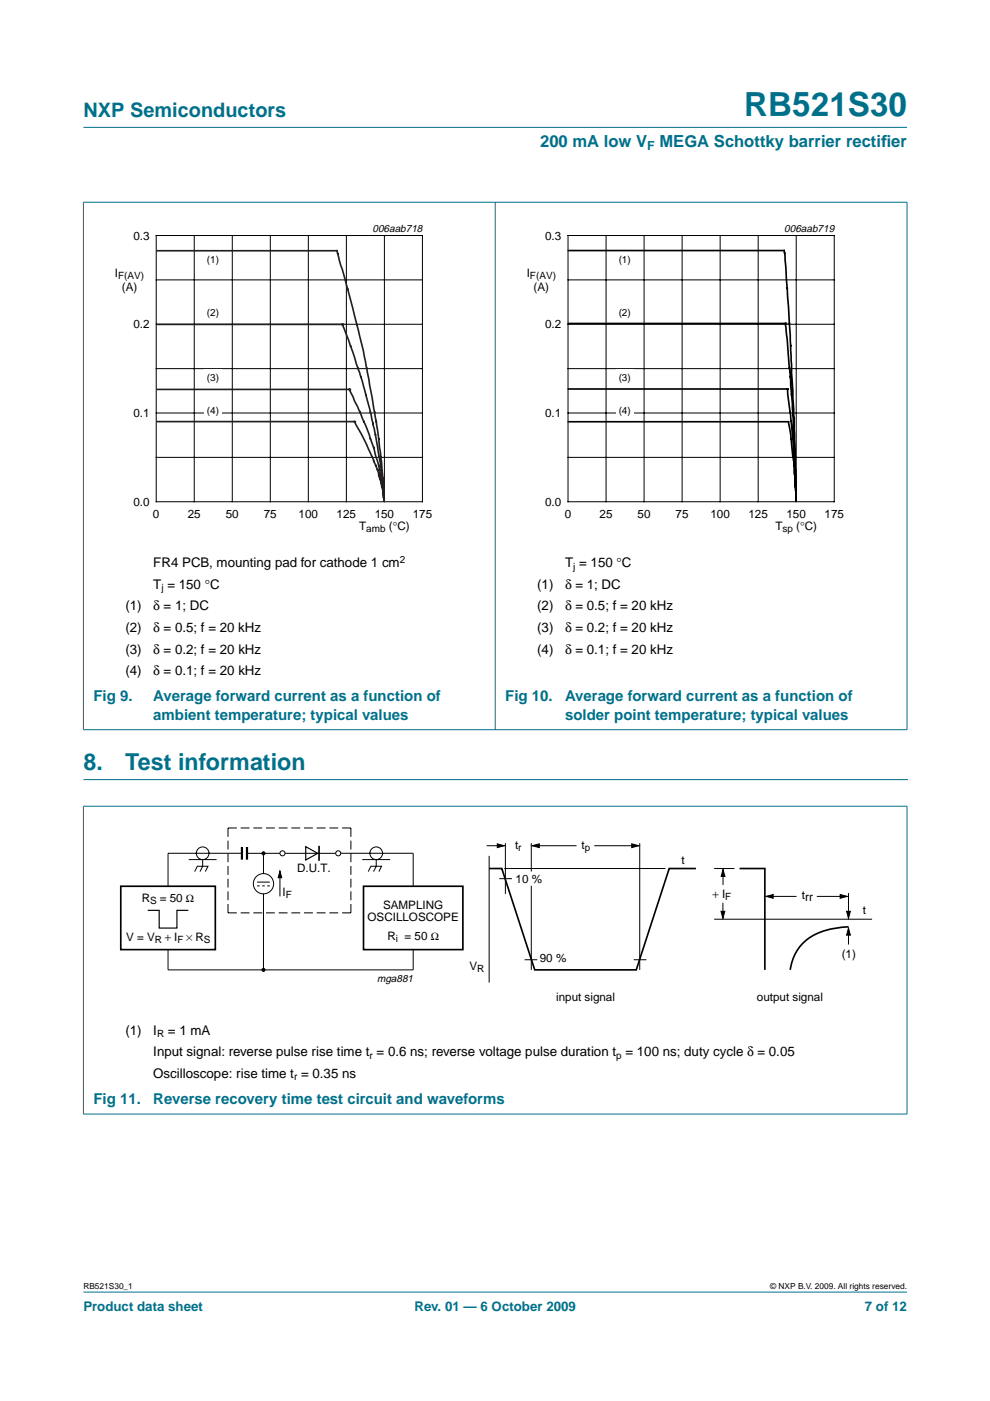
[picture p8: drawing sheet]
<svg xmlns="http://www.w3.org/2000/svg" width="210mm" height="297mm" viewBox="0 0 210 297" stroke-linecap="round" stroke-linejoin="round" font-family="sans-serif">
<g fill="#00708a" stroke="#00708a" stroke-width=".21">
<path d="M17.7 273.9h174.6z"/>
<path d="M17.7 27h174.6z"/>
<path d="M17.7 42.9v111.8z"/>
<path d="M105 42.8v112z"/>
<path d="M192.3 42.9v111.8z"/>
<path d="M17.6 42.9h174.8z"/>
<path d="M17.6 154.7h174.8z"/>
</g>
<path d="M17.7 165.3h174.7" fill="none" stroke="#00708a" stroke-width=".21"/>
<path d="M33.1 49.9h56.5v56.5h-56.5zM33.1 59.3h56.5M41.2 49.9v56.5M49.2 49.9v56.5M57.3 49.9v56.5M65.4 49.9v56.5M73.4 49.9v56.5M81.5 49.9v56.5M33.1 68.8h56.5M33.1 78.2h56.5M33.1 87.6h56.5M33.1 97h56.5" fill="none" stroke="#000" stroke-width=".21"/>
<path d="M20.4 47.1h81.9v66.3h-81.9z" fill="none" stroke="#fff" stroke-width=".21"/>
<g fill="#fff">
<path d="M43.2 53.4h3.9v3.7h-3.9z"/>
<path d="M43.2 64.5h3.9v3.7h-3.9z"/>
<path d="M43.2 78.3h3.9v3.7h-3.9z"/>
<path d="M43.2 85.3h3.9v3.7h-3.9z"/>
</g>
<path d="M33.3 53.2h38.1l3.4 12a220.4 220.4 0 0 1 6.4 36.7l.2 3.9M33.3 68.8h39.3M72.6 68.8l.1 .4a125.9 125.9 0 0 1 8.7 36.5v.5M72.6 68.8h.1M33.3 82.6h40.8M33.3 89.4h41.8M74.1 82.6a103.6 103.6 0 0 1 5.2 12.6l1 3.5 .8 3.9 .3 3.6M74.1 82.6h.1M75.1 89.4a59.7 59.7 0 0 1 4.1 8v.4a25.5 25.5 0 0 1 2.2 8.4M75.1 89.4h.1" fill="none" stroke="#231f20" stroke-width=".35"/>
<path d="M120.4 49.9h56.5v56.5h-56.5zM120.4 59.3h56.5M128.5 49.9v56.5M136.6 49.9v56.5M144.6 49.9v56.5M152.7 49.9v56.5M160.8 49.9v56.5M168.8 49.9v56.5M120.4 68.8h56.5M120.4 78.2h56.5M120.4 87.6h56.5M120.4 97h56.5" fill="none" stroke="#000" stroke-width=".21"/>
<path d="M107.7 47.1h81.9v66.3h-81.9z" fill="none" stroke="#fff" stroke-width=".21"/>
<g fill="#fff">
<path d="M130.6 53.4h3.8v3.7h-3.8z"/>
<path d="M130.6 64.5h3.8v3.7h-3.8z"/>
<path d="M130.6 78.3h3.8v3.7h-3.8z"/>
<path d="M130.6 85.3h3.8v3.7h-3.8z"/>
</g>
<g fill="none" stroke="#000" stroke-width=".35">
<path d="M120.5 53.1h45.8l1.3 18 .8 17.4 .3 17.7M120.5 68.6h46M166.5 68.6l1.5 17 .6 10.8 .1 9.8M166.5 68.6h.1M120.5 89.4h46.7l.1 .7a149.8 149.8 0 0 1 1.4 14.1v2M120.5 82.5h46.4M166.9 82.5l.7 5.6a224.6 224.6 0 0 1 1.1 18.1M166.9 82.5h.1M67.6 179.5v2.8M25.6 187.9h20.1v13.4h-20.1zM77.1 187.9h21v13.4h-21zM103.7 184.1h2.7l7 21.5h21.5l7-21.5h5.7"/>
<path d="M156.8 184.1h5.4v21.5M179.9 196.5a13.8 13.8 0 0 0-9.9 3.7 9.9 9.9 0 0 0-2.5 5.4"/>
</g>
<g fill="#00708a" stroke="#00708a" stroke-width=".21">
<path d="M17.7 171v65.2z"/>
<path d="M192.3 171v65.2z"/>
<path d="M17.6 170.9h174.8z"/>
<path d="M17.6 236.2h174.8z"/>
</g>
<g fill="none" stroke="#000" stroke-width=".21">
<path d="M48.3 178.2v1.9M50.2 175.5h-1.9v1.9M51 175.5h1.9M53.7 175.5h1.9M56.4 175.5h1.9M59.1 175.5h1.9M61.8 175.5h1.9M64.5 175.5h1.8M67.1 175.5h1.9M69.8 175.5h1.9M72.5 175.5h1.9v1.9M74.4 178.2v1.9"/>
<path d="M103.2 179.3h3.7M107.2 178.8v10.7M112.6 178.8v6M112.8 179.3h9.4M126 179.3h9.4M135.6 178.8v26.8M40 182.3h5.9M41.3 184.8l.5-1.1h2.3l-.6 1.1M43 182.3v1.4l-.6 1.1M48.3 180.9v1.9M48.3 183.6v1.9M48.3 186.3v1.9"/>
<path d="M48.3 189v1.9M48.3 191.7v1.8h1.9M51 193.5h1.9M51.3 180.9h-15.7v7M52.4 180.9h7M53.7 193.5h1.9M54.5 187h2.7M54.5 187.8h.6M55.6 187.8h.5M55.9 180.9v4.3M55.9 189.5v16.1M56.4 193.5h1.9"/>
<path d="M56.7 187.8h.5M59.1 193.5h1.9M59.4 184.7v5.4M60.4 180.9h10.8M61.8 193.5h1.9M64.5 193.5h1.8M67.1 193.5h1.9M69.8 193.5h1.9M72.2 180.9h15.4v7M74.4 180.9v1.9M74.4 183.6v1.9M74.4 186.3v1.9"/>
<path d="M74.4 189v1.9M74.4 191.7v1.8h-1.9M76.8 182.3h5.9M78.1 184.8l.5-1.1h2.3l-.6 1.1M79.8 182.3v1.4l-.6 1.1M103.7 181.5v26.8M105.9 186.3h2.6M106.9 184.1h34.2M112.6 187.8v17.8M151.4 194.9h33.5M151.4 184.1h4.3M153.3 191.4v3.3"/>
<path d="M153.3 184.3v3.3M162.4 190.1h6.5M173.2 190.1h6.4M179.9 189.3v5.4M179.9 196.8v3.5M35.6 201.3v4.3h52v-4.3M111.2 203.5h2.7M134.4 203.5h2.7"/>
<circle cx="43" cy="180.9" r="1.34"/>
<circle cx="55.9" cy="187.4" r="2.15"/>
<circle cx="59.9" cy="180.9" r=".54"/>
<circle cx="71.7" cy="180.9" r=".54"/>
<circle cx="79.8" cy="180.9" r="1.34"/>
</g>
<g fill="#000" stroke="#000" stroke-width=".21">
<path d="M105.4 178.9l1.5 .4-1.5 .4zM112.8 179.3l1.5-.4v.8zM133.9 178.9l1.5 .4-1.5 .4zM59.4 184.7l.3 1.4h-.7zM153.3 184.3l.4 1.5h-.8zM152.9 193.2h.8l-.4 1.5zM162.4 190.1l1.5-.4v.8zM178.1 189.7l1.5 .4-1.5 .4zM179.9 196.8l.4 1.5h-.8zM179.5 193.2h.8l-.4 1.5z"/>
<circle cx="55.9" cy="180.9" r=".32"/>
<circle cx="55.9" cy="205.6" r=".32"/>
</g>
<path d="M64.8 179.5l2.6 1.4-2.6 1.4zM31.3 193h2.5v3.8h3.7v-3.8h2.4" fill="none" stroke="#000" stroke-width=".25"/>
<path d="M51.3 179.6v2.7M52.4 179.6v2.7" fill="none" stroke="#000" stroke-width=".47"/>
<text font-size="7.1" fill="#00708a" x="157.8" y="24.7">RB521S30</text>
<g font-size="4.9" fill="#00708a">
<text x="17.7" y="163.3">8.</text>
<text x="26.5" y="163.3">Test information</text>
</g>
<text font-size="4.2" fill="#00708a" x="17.7" y="24.9">NXP Semiconductors</text>
<g font-size="3.5" fill="#00708a">
<text x="114.5" y="31.1">200 mA low V</text>
<text x="139.8" y="31.1">MEGA Schottky barrier rectif</text>
<text x="186.8" y="31.1">ier</text>
</g>
<g font-size="3.2" fill="#00708a">
<text x="19.8" y="148.7">Fig 9.</text>
<text x="32.5" y="148.7">Average forward current as a function of</text>
<text x="107.1" y="148.7">Fig 10.</text>
<text x="119.8" y="148.7">Average forward current as a function of</text>
<text x="32.5" y="152.6">ambient temperature; typical values</text>
<text x="119.8" y="152.6">solder point temperature; typical values</text>
<text x="19.8" y="234.1">Fig 11.</text>
<text x="32.5" y="234.1">Reverse recovery time test circuit and waveforms</text>
</g>
<g font-size="2.8">
<text x="32.5" y="120.3">FR4 PCB, mounting pad for cathode 1 cm</text>
<text x="32.5" y="124.8">T = 150 °C</text>
<text x="113.9" y="124.8">(1)</text>
<text x="119.8" y="124.8">δ = 1; DC</text>
<text x="119.8" y="120.3">T = 150 °C</text>
<text x="26.6" y="129.4">(1)</text>
<text x="32.5" y="129.4">δ = 1; DC</text>
<text x="113.9" y="129.4">(2)</text>
<text x="119.8" y="129.4">δ = 0.5; f = 20 kHz</text>
<text x="26.6" y="134">(2)</text>
<text x="32.5" y="134">δ = 0.5; f = 20 kHz</text>
<text x="113.9" y="134">(3)</text>
<text x="119.8" y="134">δ = 0.2; f = 20 kHz</text>
<text x="26.6" y="138.6">(3)</text>
<text x="26.6" y="143.2">(4)</text>
<text x="32.5" y="138.6">δ = 0.2; f = 20 kHz</text>
<text x="32.5" y="143.2">δ = 0.1; f = 20 kHz</text>
<text x="113.9" y="138.6">(4)</text>
<text x="119.8" y="138.6">δ = 0.1; f = 20 kHz</text>
<text x="26.6" y="219.4">(1)</text>
<text x="32.5" y="219.4">I</text>
<text x="35.6" y="219.4">= 1 mA</text>
<text x="32.5" y="224">Input signal: reverse pulse rise time t = 0.6 ns; reverse voltage pulse duration t = 100 ns; duty cycle δ = 0.05</text>
<text x="32.5" y="228.6">Oscilloscope: rise time t = 0.35 ns</text>
</g>
<g font-size="2.8" fill="#00708a">
<text x="17.7" y="278">Product data sheet</text>
<text x="87.9" y="278">Rev. 01 — 6 October 2009</text>
<text x="183.4" y="278">7 of 12</text>
</g>
<text font-size="2.6" fill="#00708a" x="137.2" y="31.8">F</text>
<g font-size="2.5">
<text x="28.3" y="50.8">0.3</text>
<text x="115.6" y="50.8">0.3</text>
<text x="24.4" y="58.7">I</text>
<text x="111.7" y="58.7">I</text>
<text x="25.8" y="61.7">(A)</text>
<text x="113.1" y="61.7">(A)</text>
<text x="28.3" y="69.6">0.2</text>
<text x="115.6" y="69.6">0.2</text>
<text x="28.3" y="88.4">0.1</text>
<text x="115.6" y="88.4">0.1</text>
<text x="28.3" y="107.2">0.0</text>
<text x="115.6" y="107.2">0.0</text>
<text x="32.4" y="109.8">0</text>
<text x="39.8" y="109.8">25</text>
<text x="47.9" y="109.8">50</text>
<text x="55.9" y="109.8">75</text>
<text x="63.3" y="109.8">100</text>
<text x="71.4" y="109.8">125</text>
<text x="76.1" y="112.3">T</text>
<text x="79.4" y="109.8">150</text>
<text x="82.5" y="112.3">(°C)</text>
<text x="87.5" y="109.8">175</text>
<text x="119.7" y="109.8">0</text>
<text x="127.1" y="109.8">25</text>
<text x="135.2" y="109.8">50</text>
<text x="143.3" y="109.8">75</text>
<text x="150.6" y="109.8">100</text>
<text x="158.7" y="109.8">125</text>
<text x="164.4" y="112.3">T</text>
<text x="166.8" y="109.8">150</text>
<text x="168.8" y="112.3">(°C)</text>
<text x="174.8" y="109.8">175</text>
<text x="109.2" y="179.9">t</text>
<text x="123.3" y="179.9">t</text>
<text x="63" y="184.9">D.U.T.</text>
<text x="144.5" y="183.1">t</text>
<text x="30.1" y="191.3">R</text>
<text x="33.9" y="191.3">= 50 Ω</text>
<text x="59.9" y="190">I</text>
<text x="109.3" y="187.1">10 %</text>
<text x="151.1" y="190.3">+ I</text>
<text x="170" y="190.5">trr</text>
<text x="77.9" y="195.3">OSCILLOSCOPE</text>
<text x="81.2" y="192.8">SAMPLING</text>
<text x="182.9" y="193.8">t</text>
<text x="26.8" y="199.4">V = V</text>
<text x="35" y="199.4">+ I</text>
<text x="82.1" y="199.2">R</text>
<text x="85.8" y="199.2">= 50 Ω</text>
<text x="114.5" y="204">90 %</text>
<text x="178.5" y="203.1">(1)</text>
<text x="99.5" y="205.7">V</text>
<text x="117.9" y="212.1">input signal</text>
<text x="160.5" y="212.1">output signal</text>
</g>
<text font-size="2.5" fill="#231f20" x="39.5" y="199.4">× R</text>
<g font-size="2.2">
<text x="79" y="49.1">006aab718</text>
<text x="166.3" y="49.1">006aab719</text>
<text x="80" y="208.3">mga881</text>
</g>
<g font-size="2.1">
<text x="25.1" y="59.2">F(AV)</text>
<text x="43.9" y="55.8">(1)</text>
<text x="112.4" y="59.2">F(AV)</text>
<text x="131.2" y="55.8">(1)</text>
<text x="43.9" y="66.9">(2)</text>
<text x="131.2" y="66.9">(2)</text>
<text x="43.9" y="80.7">(3)</text>
<text x="131.2" y="80.7">(3)</text>
<text x="43.9" y="87.7">(4)</text>
<text x="131.2" y="87.7">(4)</text>
<text x="77.6" y="112.8">amb</text>
<text x="165.9" y="112.8">sp</text>
<text x="84.8" y="119.4">2</text>
<text x="34.2" y="125.4">j</text>
<text x="121.5" y="120.8">j</text>
<text x="109.9" y="180.4">r</text>
<text x="124" y="180.4">p</text>
<text x="31.9" y="191.8">S</text>
<text x="60.6" y="190.5">F</text>
<text x="153.8" y="190.8">F</text>
<text x="32.9" y="199.9">R</text>
<text x="37.6" y="199.9">F</text>
<text x="43.2" y="199.9">S</text>
<text x="83.9" y="199.7">i</text>
<text x="101.2" y="206.2">R</text>
<text x="33.3" y="219.9">R</text>
<text x="78.3" y="224.5">r</text>
<text x="130.6" y="224.5">p</text>
<text x="62.3" y="229.1">r</text>
</g>
<g font-size="1.8">
<text x="17.7" y="273.4">RB521S30_1</text>
<text x="163.3" y="273.4">© NXP B.V. 2009. All rights reserved.</text>
</g>
</svg>
